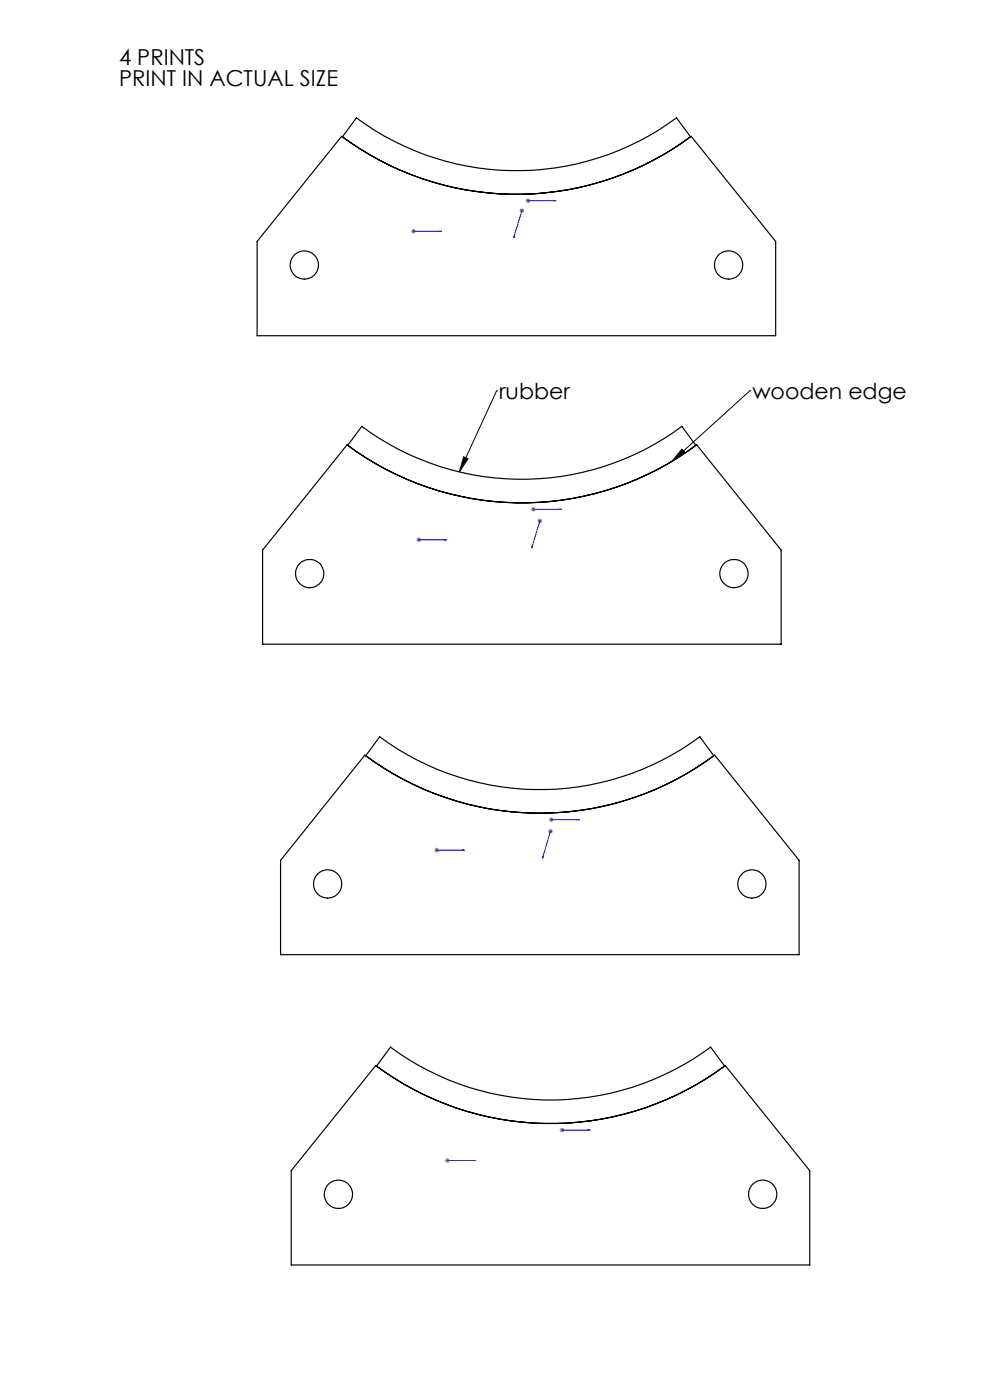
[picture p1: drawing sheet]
<svg xmlns="http://www.w3.org/2000/svg" width="210mm" height="297mm" viewBox="0 0 210 297" stroke-linecap="round" stroke-linejoin="round" font-family="sans-serif">
<path d="M98.4 96.9l.9 .4-1.9 2.8zM105.3 82.9h.1M105.3 82.9l-7.9 17.2M144.6 95.3l.7 .7-2.7 1.9zM159.1 82.9h.1M159.1 82.9l-16.5 15" fill="none" stroke="#000" stroke-width=".21"/>
<g fill="none" stroke="#00f" stroke-width=".21">
<path d="M87.5 49.1h.3zM87.7 49.1h.1M87.7 49.1h6M93.7 49.1h-.6h.6M109 50.4l.1-.6-.1 .6M110.7 44.7h.1M110.7 44.7l-1.7 5.7M110.7 44.6l-.1 .2zM111.8 42.6h.3zM112 42.6h.1M112 42.6h6M118 42.6h-.6h.6"/>
<path d="M88.7 114.5h.3zM88.8 114.5h.1M88.8 114.5h6M94.8 114.5h-.6h.6M112.8 116.2l.2-.5-.2 .5M113 108.1h.3zM113.1 108.1h.1M113.1 108.1h6M114.5 110.5h.1M114.5 110.5l-1.7 5.7M114.5 110.4l-.1 .3zM119.1 108.1h-.6h.6"/>
<path d="M116.8 176.4h.1M116.8 176.4l-1.7 5.7M116.8 173.9h.3zM116.8 176.2l-.1 .3zM116.9 173.9h.1M116.9 173.9h6M122.9 173.9h-.6h.6M92.5 180.4h.3zM92.6 180.4h.1M92.6 180.4h6M98.6 180.4h-.6h.6M115.1 182.1l.2-.6-.2 .6"/>
<path d="M119.1 239.7h.3zM119.2 239.7h.1M119.2 239.7h6M125.2 239.7h-.6h.6M94.8 246.2h.3zM94.9 246.2h.1M94.9 246.2h6M100.9 246.2h-.6h.6"/>
</g>
<g fill="none" stroke="#808080" stroke-width=".21">
<path d="M87.2 49.1h1M87.3 48.7l.8 .7M87.7 48.5v1.1M88.1 48.7l-.8 .7M110.2 44.7h1M110.3 44.3l.8 .7M110.7 44.2v1M111.1 44.3l-.8 .7M111.5 42.6h1M111.7 42.2l.7 .8M112 42.1v1M112.4 42.2l-.7 .8"/>
<path d="M88.3 114.5h1M88.5 114.2l.7 .7M88.8 114v1M89.2 114.2l-.7 .7M112.6 108.1h1M112.8 107.7l.7 .7M113.1 107.6v.9M113.5 107.7l-.7 .7M114 110.5h1M114.2 110.2l.7 .7M114.5 110v1M114.9 110.2l-.7 .7"/>
<path d="M92.3 180l.7 .7M92.6 179.8v1.1M93 180l-.7 .7M116.3 176.4h1M116.4 176l.7 .7M116.5 173.9h.9M116.6 173.5l.7 .7M116.8 175.9v.9M116.9 173.4v1M117.1 176l-.7 .7M117.3 173.5l-.7 .7M92.1 180.4h1"/>
<path d="M118.7 239.7h1M118.9 239.4l.7 .7M119.2 239.3v.9M119.6 239.4l-.7 .7M94.4 246.2h1M94.5 245.8l.8 .8M94.9 245.7v1M95.3 245.8l-.8 .8"/>
</g>
<path d="M98.4 96.9l.9 .4-1.9 2.8zM144.6 95.3l.7 .7-2.7 1.9z" fill="#000"/>
<g fill="#00f">
<path d="M117.4 42.6h.6zM111.8 42.6h.3zM107.8 -.1h.2zM93.1 49.1h.6zM87.5 49.1h.3zM118.5 108.1h.6zM113 108.1h.3zM109.1 49.8l-.1 .6zM110.7 44.6l-.1 .2zM94.2 114.5h.6zM88.7 114.5h.3z"/>
<path d="M122.3 173.9h.6zM116.8 173.9h.3zM113 115.7l-.2 .5zM114.5 110.4l-.1 .3zM98 180.4h.6zM92.5 180.4h.3zM124.6 239.7h.6zM119.1 239.7h.3zM115.3 181.5l-.2 .6zM116.8 176.2l-.1 .3zM100.3 246.2h.6zM94.8 246.2h.3z"/>
</g>
<g fill="none" stroke="#000" stroke-width=".25">
<path d="M72.5 28.9a62.1 62.1 0 0 0 74.1 0l17.9 22.3v20h-110v-20zM75.6 25a57.1 57.1 0 0 0 67.9 0l3 4a62 62 0 0 1-73.9 0zM73.6 94.4a61.9 61.9 0 0 0 74.2 0l17.9 22.3v20h-110v-20zM76.7 90.4a56.9 56.9 0 0 0 67.9 0l3 4.1a61.9 61.9 0 0 1-73.8 0zM80.5 156.3a57.1 57.1 0 0 0 67.9 0l3 4a62 62 0 0 1-73.8 0zM77.4 160.2a62 62 0 0 0 74.2 0l17.9 22.3v20h-110v-20zM79.7 226.1a62.1 62.1 0 0 0 74.1 0l18 22.3v20h-110v-20zM82.8 222.1a56.9 56.9 0 0 0 67.9 0l3 4.1a62 62 0 0 1-73.8 0z"/>
<circle cx="64.6" cy="56.2" r="3"/>
<circle cx="154.6" cy="56.2" r="3"/>
<circle cx="65.7" cy="121.7" r="3"/>
<circle cx="155.7" cy="121.7" r="3"/>
<circle cx="69.5" cy="187.5" r="3"/>
<circle cx="159.5" cy="187.5" r="3"/>
<circle cx="71.8" cy="253.4" r="3"/>
<circle cx="161.8" cy="253.4" r="3"/>
</g>
<g font-size="4.7">
<text x="25.3" y="13.7">4 PRINTS</text>
<text x="25.3" y="18.2">PRINT IN ACTUAL SIZE</text>
<text x="105.9" y="84.6">rubber</text>
<text x="159.6" y="84.6">wooden edge</text>
</g>
</svg>
